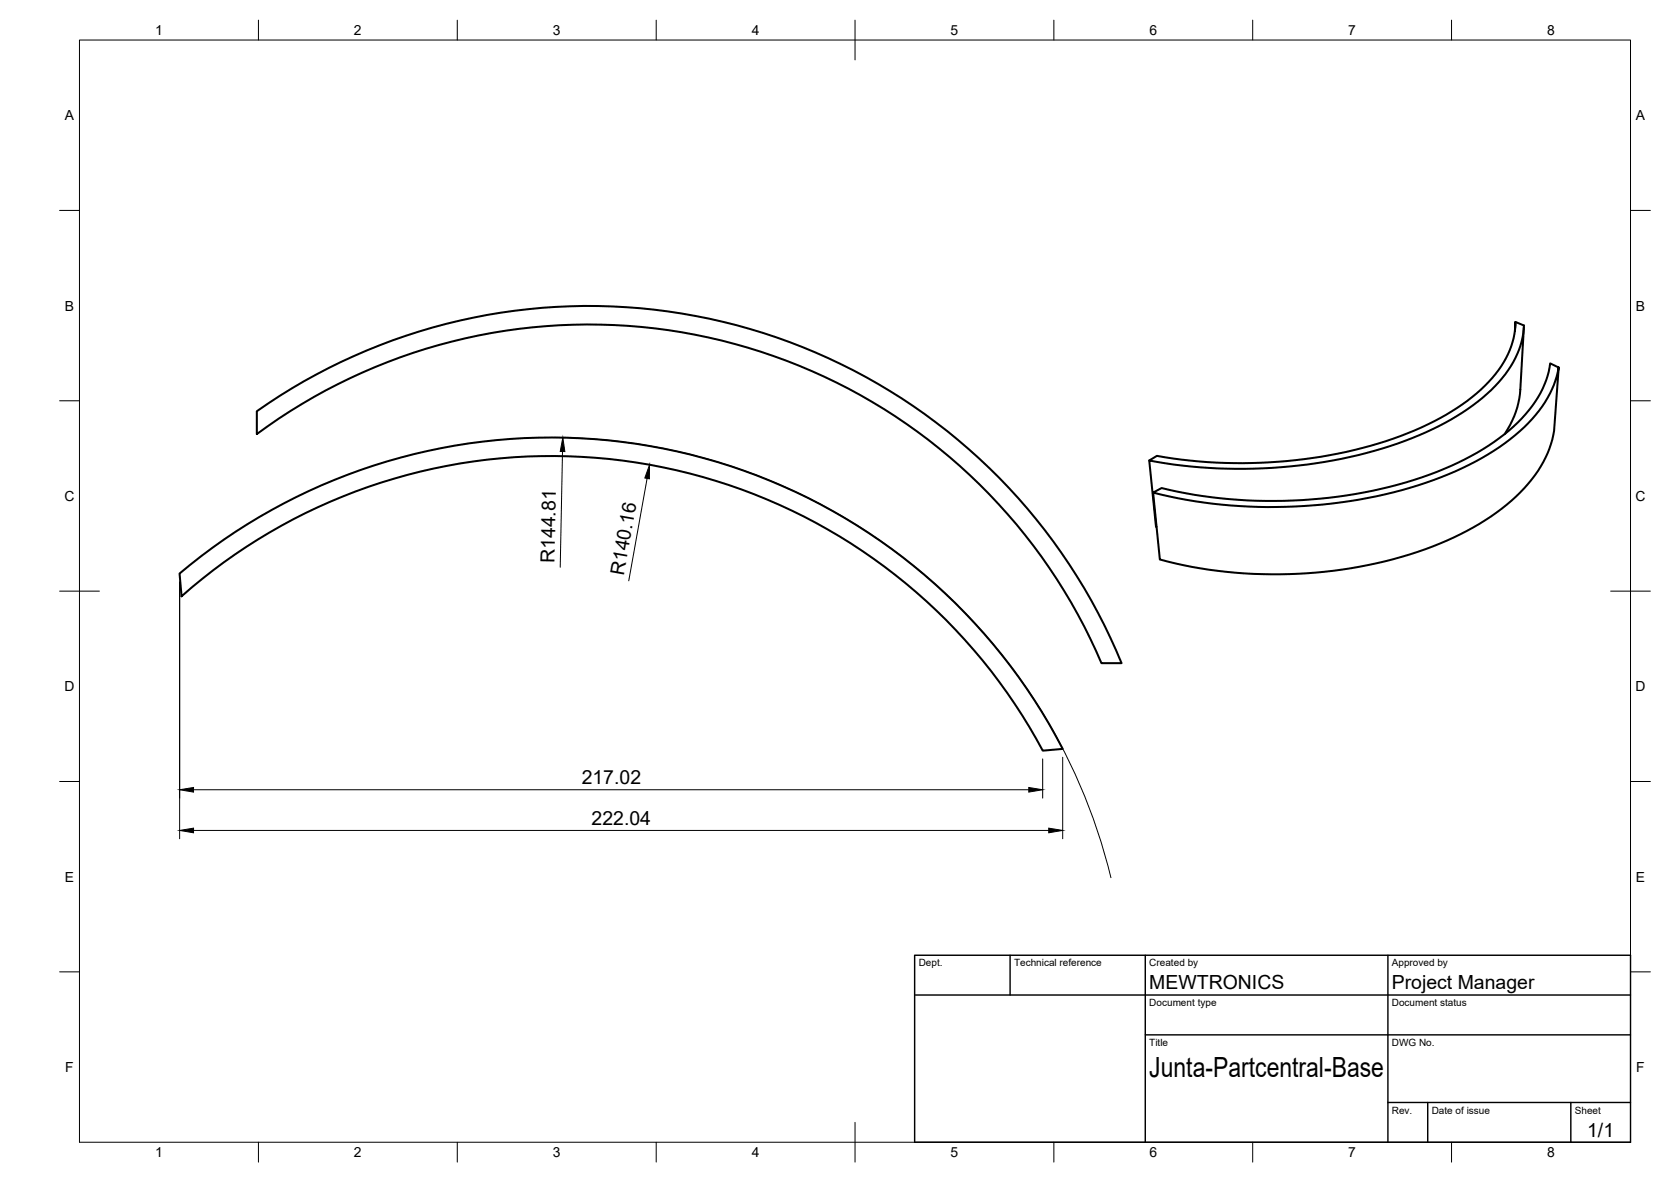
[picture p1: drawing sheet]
<svg xmlns="http://www.w3.org/2000/svg" width="420mm" height="297mm" viewBox="0 0 420 297" stroke-linecap="round" stroke-linejoin="round" font-family="sans-serif">
<!-- layer: Visible -->
<path d="M380.9 83l.1-2.1a22.6 22.6 0 0 1-7.7 16.1 61.7 61.7 0 0 1-23 13.2 122.3 122.3 0 0 1-59.4 4.4l-1.9 1.1M381 80.9l2.2 .9a24 24 0 0 1-8.3 16.3 68.4 68.4 0 0 1-27.3 14.6 126.7 126.7 0 0 1-58.6 3l1.7 16.6 .1 .1M383.2 82.3l-.9 15.6a22.6 22.6 0 0 1-3.9 11.2M391.9 92.4l-2.1-1.1a26 26 0 0 1-9.2 15.9 71.1 71.1 0 0 1-29 14.6 122.4 122.4 0 0 1-59.5 .8l-2.2 1.2a124.6 124.6 0 0 0 72.5-3.9 60.1 60.1 0 0 0 22.8-14.6 25.9 25.9 0 0 0 6.7-12.9l-1.1 15.9a30.1 30.1 0 0 1-10.8 17.5 75.4 75.4 0 0 1-31.7 15.3 116.4 116.4 0 0 1-56.7-.5l-1.7-16.8M64.6 103.3a144.9 144.9 0 0 1 217.4 63.4h-5.1a140.2 140.2 0 0 0-212.3-57.6zM45.1 144.1a144.8 144.8 0 0 1 222.1 44.1l-5 .4a140.1 140.1 0 0 0-216.5-38.8z" fill="none" stroke="#000" stroke-width=".51"/>
<!-- layer: BORDER -->
<g fill="none" stroke="#000" stroke-width=".25">
<path d="M20 10.1h390v276.9h-390zM65 5.1v5M115 5.1v5M165 5.1v5M215 5.1v10M265 5.1v5M315 5.1v5M365 5.1v5M15 52.9h5M410 52.9h5M15 100.7h5M410 100.7h5"/>
<path d="M15 148.6h10M405 148.6h10M15 196.4h5M410 196.4h5M15 244.2h5M410 244.2h5M65 287v5M115 287v5M165 287v5M215 282.1v9.9M265 287v5M315 287v5"/>
<path d="M365 287v5"/>
</g>
<!-- layer: TITLEBLOCK -->
<path d="M230 240.1h180v46.9h-180zM230 250h180M254 240.1v9.9M288 240.1v46.9M349 240.1v46.9M288 260.1h122M349 277.1h61M359 277.1v9.9M395 277.1v9.9" fill="none" stroke="#000" stroke-width=".36"/>
<!-- layer: FD_Dimensions -->
<path d="M139.4 109.9a144.8 144.8 0 0 1 139.9 110.7M141.4 113.5l-.5 29M162.7 120.2l-4.6 25.8M45.2 146.2v64.6M48.7 198.5h210M262.2 190.7v9.9M267.2 190.3v20.5M48.7 208.7h215" fill="none" stroke="#000" stroke-width=".25"/>
<path d="M141.5 110l.5 3.5h-1.1zM163.3 116.8v3.5l-1.2-.2zM45.2 198.5l3.5-.6v1.2zM258.7 197.9l3.5 .6-3.5 .6zM45.2 208.7l3.5-.6v1.2zM263.7 208.1l3.5 .6-3.5 .6z" fill="#000" stroke="#000" stroke-width=".25"/>
<text font-size="7" x="289" y="270.6">Junta-Partcentral-Base</text>
<g font-size="4.9">
<text x="139.4" y="141.5" transform="rotate(-89 139.4 141.5)">R144.81</text>
<text x="156.8" y="144.7" transform="rotate(-80 156.8 144.7)">R140.16</text>
<text x="146.3" y="197">217.02</text>
<text x="148.8" y="207.2">222.04</text>
<text x="289" y="248.5">MEWTRONICS</text>
<text x="350" y="248.5">Project Manager</text>
<text x="399.1" y="285.7">1/1</text>
</g>
<g font-size="3.5">
<text x="39" y="8.8">1</text>
<text x="89" y="8.8">2</text>
<text x="139" y="8.8">3</text>
<text x="189" y="8.8">4</text>
<text x="239" y="8.8">5</text>
<text x="289" y="8.8">6</text>
<text x="339" y="8.8">7</text>
<text x="389" y="8.8">8</text>
<text x="16.3" y="30.2">A</text>
<text x="411.3" y="30.2">A</text>
<text x="16.3" y="78">B</text>
<text x="411.3" y="78">B</text>
<text x="16.2" y="125.9">C</text>
<text x="411.2" y="125.9">C</text>
<text x="16.2" y="173.7">D</text>
<text x="411.2" y="173.7">D</text>
<text x="16.3" y="221.6">E</text>
<text x="411.3" y="221.6">E</text>
<text x="16.4" y="269.4">F</text>
<text x="411.4" y="269.4">F</text>
<text x="39" y="290.8">1</text>
<text x="89" y="290.8">2</text>
<text x="139" y="290.8">3</text>
<text x="189" y="290.8">4</text>
<text x="239" y="290.8">5</text>
<text x="289" y="290.8">6</text>
<text x="339" y="290.8">7</text>
<text x="389" y="290.8">8</text>
</g>
<g font-size="2.5">
<text x="231" y="242.9">Dept.</text>
<text x="255" y="242.9">Technical reference</text>
<text x="289" y="242.9">Created by</text>
<text x="350" y="242.9">Approved by</text>
<text x="289" y="252.8">Document type</text>
<text x="350" y="252.8">Document status</text>
<text x="289" y="262.9">Title</text>
<text x="350" y="262.9">DWG No.</text>
<text x="350" y="279.9">Rev.</text>
<text x="360" y="279.9">Date of issue</text>
<text x="396" y="279.9">Sheet</text>
</g>
</svg>
